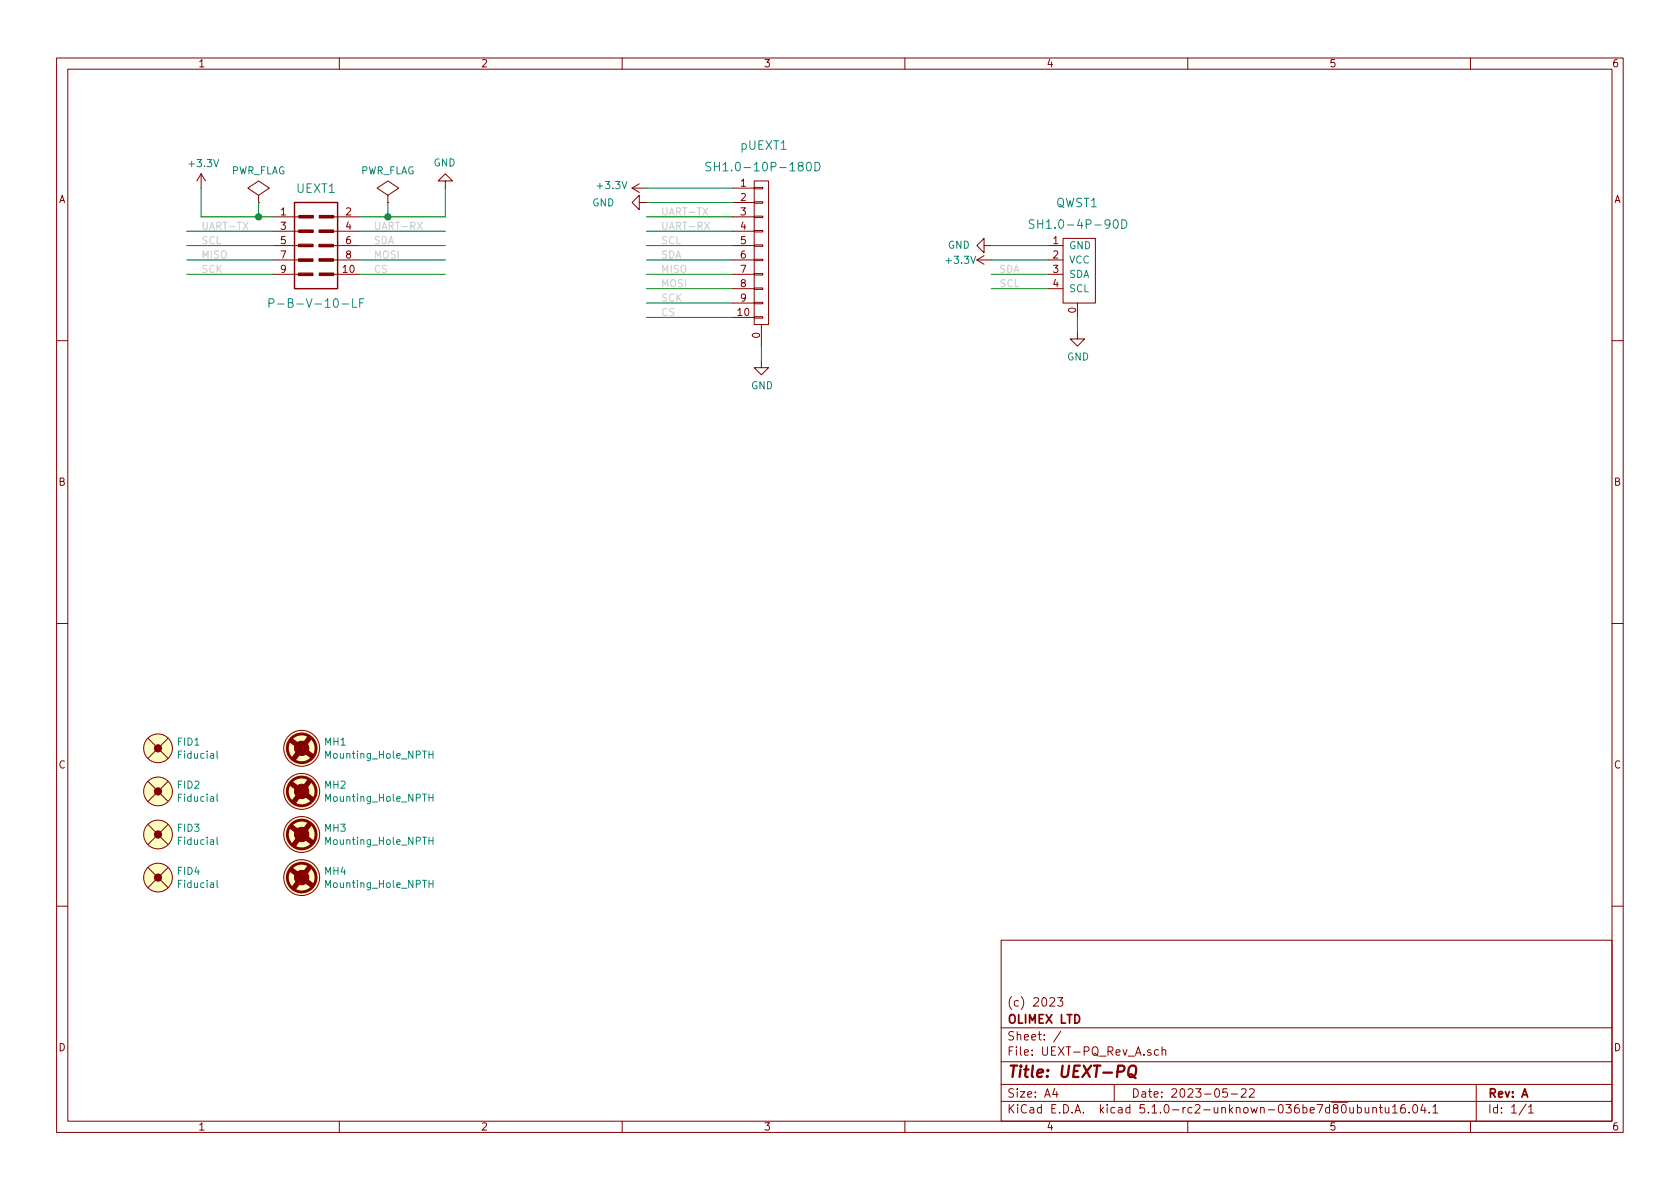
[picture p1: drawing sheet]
EESchema Schematic File Version 4
LIBS:UEXT-PQ_Rev_A-cache
EELAYER 29 0
EELAYER END
$Descr A4 11693 8268
encoding utf-8
Sheet 1 1
Title "UEXT-PQ"
Date "2023-05-22"
Rev "A"
Comp "OLIMEX LTD"
Comment1 "(c) 2023"
Comment2 ""
Comment3 ""
Comment4 ""
$EndDescr
$Comp
L UEXT-PQ_Rev_A:BH10S UEXT1
U 1 1
P 2200 1700
F 0 "UEXT1" H 2200 2100 60  0000 C CNN
F 1 "P-B-V-10-LF" H 2200 1300 60  0000 C CNN
F 2 "OLIMEX_Connectors-FP:GBH-254-SMT-10" H 2192 1653 60  0001 C CNN
F 3 "" H 2192 1653 60  0000 C CNN
	1    2200 1700
	1    0    0    -1  
$EndComp
Wire Wire Line
	1900 1500 1800 1500
Wire Wire Line
	1400 1500 1400 1300
Wire Wire Line
	2500 1500 2700 1500
Wire Wire Line
	3100 1500 3100 1300
$Comp
L UEXT-PQ_Rev_A:GND #PWR0102
U 1 1
P 3100 1300
F 0 "#PWR0102" H 3100 1050 50  0001 C CNN
F 1 "GND" H 3105 1127 50  0000 C CNN
F 2 "" H 3100 1300 60  0000 C CNN
F 3 "" H 3100 1300 60  0000 C CNN
	1    3100 1300
	-1   0    0    1   
$EndComp
Wire Wire Line
	2500 1600 3100 1600
Wire Wire Line
	2500 1700 3100 1700
Wire Wire Line
	1900 1800 1300 1800
Wire Wire Line
	2500 1800 3100 1800
Wire Wire Line
	2500 1900 3100 1900
Wire Wire Line
	1900 1900 1300 1900
Text Label 1400 1600 0    50   ~ 0
UART-TX
Text Label 2600 1600 0    50   ~ 0
UART-RX
Wire Wire Line
	1300 1600 1900 1600
Wire Wire Line
	1300 1700 1900 1700
Text Label 1400 1700 0    50   ~ 0
SCL
Text Label 2600 1700 0    50   ~ 0
SDA
Text Label 1400 1800 0    50   ~ 0
MISO
Text Label 2600 1800 0    50   ~ 0
MOSI
Text Label 1400 1900 0    50   ~ 0
SCK
Text Label 2600 1900 0    50   ~ 0
CS
Text Label 4600 1600 0    50   ~ 0
UART-RX
Text Label 4600 1800 0    50   ~ 0
SDA
Text Label 4600 2000 0    50   ~ 0
MOSI
Text Label 4600 2200 0    50   ~ 0
CS
Wire Wire Line
	4500 2200 5100 2200
Wire Wire Line
	4500 2000 5100 2000
Wire Wire Line
	4500 1800 5100 1800
Wire Wire Line
	4500 1600 5100 1600
Wire Wire Line
	5100 1900 4500 1900
Wire Wire Line
	5100 2100 4500 2100
Text Label 4600 1500 0    50   ~ 0
UART-TX
Wire Wire Line
	4500 1500 5100 1500
Wire Wire Line
	4500 1700 5100 1700
Text Label 4600 1700 0    50   ~ 0
SCL
Text Label 4600 1900 0    50   ~ 0
MISO
Text Label 4600 2100 0    50   ~ 0
SCK
$Comp
L UEXT-PQ_Rev_A:PWR_FLAG #FLG0101
U 1 1
P 1800 1400
F 0 "#FLG0101" H 1800 1495 50  0001 C CNN
F 1 "PWR_FLAG" H 1800 1623 50  0000 C CNN
F 2 "" H 1800 1400 60  0000 C CNN
F 3 "" H 1800 1400 60  0000 C CNN
	1    1800 1400
	1    0    0    -1  
$EndComp
$Comp
L UEXT-PQ_Rev_A:PWR_FLAG #FLG0102
U 1 1
P 2700 1400
F 0 "#FLG0102" H 2700 1495 50  0001 C CNN
F 1 "PWR_FLAG" H 2700 1623 50  0000 C CNN
F 2 "" H 2700 1400 60  0000 C CNN
F 3 "" H 2700 1400 60  0000 C CNN
	1    2700 1400
	1    0    0    -1  
$EndComp
$Comp
L UEXT-PQ_Rev_A:Fiducial FID4
U 1 1
P 1100 6100
F 0 "FID4" H 1228 6146 50  0000 L CNN
F 1 "Fiducial" H 1228 6055 50  0000 L CNN
F 2 "OLIMEX_Other-FP:Fiducial1x3" H 1110 5875 20  0001 C CNN
F 3 "" V 1050 6100 60  0000 C CNN
	1    1100 6100
	1    0    0    -1  
$EndComp
$Comp
L UEXT-PQ_Rev_A:Fiducial FID3
U 1 1
P 1100 5800
F 0 "FID3" H 1228 5846 50  0000 L CNN
F 1 "Fiducial" H 1228 5755 50  0000 L CNN
F 2 "OLIMEX_Other-FP:Fiducial1x3" H 1110 5575 20  0001 C CNN
F 3 "" V 1050 5800 60  0000 C CNN
	1    1100 5800
	1    0    0    -1  
$EndComp
$Comp
L UEXT-PQ_Rev_A:Fiducial FID2
U 1 1
P 1100 5500
F 0 "FID2" H 1228 5546 50  0000 L CNN
F 1 "Fiducial" H 1228 5455 50  0000 L CNN
F 2 "OLIMEX_Other-FP:Fiducial1x3" H 1110 5275 20  0001 C CNN
F 3 "" V 1050 5500 60  0000 C CNN
	1    1100 5500
	1    0    0    -1  
$EndComp
$Comp
L UEXT-PQ_Rev_A:Mounting_Hole_NPTH MH4
U 1 1
P 2100 6100
F 0 "MH4" H 2253 6146 50  0000 L CNN
F 1 "Mounting_Hole_NPTH" H 2253 6055 50  0000 L CNN
F 2 "OLIMEX_Other-FP:Mounting_hole_3.3mm" H 2050 6100 50  0001 C CNN
F 3 "" H 2050 6100 50  0001 C CNN
	1    2100 6100
	1    0    0    -1  
$EndComp
$Comp
L UEXT-PQ_Rev_A:Mounting_Hole_NPTH MH3
U 1 1
P 2100 5800
F 0 "MH3" H 2253 5846 50  0000 L CNN
F 1 "Mounting_Hole_NPTH" H 2253 5755 50  0000 L CNN
F 2 "OLIMEX_Other-FP:Mounting_hole_3.3mm" H 2050 5800 50  0001 C CNN
F 3 "" H 2050 5800 50  0001 C CNN
	1    2100 5800
	1    0    0    -1  
$EndComp
$Comp
L UEXT-PQ_Rev_A:Mounting_Hole_NPTH MH2
U 1 1
P 2100 5500
F 0 "MH2" H 2253 5546 50  0000 L CNN
F 1 "Mounting_Hole_NPTH" H 2253 5455 50  0000 L CNN
F 2 "OLIMEX_Other-FP:Mounting_hole_3.3mm" H 2050 5500 50  0001 C CNN
F 3 "" H 2050 5500 50  0001 C CNN
	1    2100 5500
	1    0    0    -1  
$EndComp
$Comp
L UEXT-PQ_Rev_A:Mounting_Hole_NPTH MH1
U 1 1
P 2100 5200
F 0 "MH1" H 2253 5246 50  0000 L CNN
F 1 "Mounting_Hole_NPTH" H 2253 5155 50  0000 L CNN
F 2 "OLIMEX_Other-FP:Mounting_hole_3.3mm" H 2050 5200 50  0001 C CNN
F 3 "" H 2050 5200 50  0001 C CNN
	1    2100 5200
	1    0    0    -1  
$EndComp
$Comp
L UEXT-PQ_Rev_A:+3.3V #PWR0101
U 1 1
P 4500 1300
F 0 "#PWR0101" H 4500 1150 50  0001 C CNN
F 1 "+3.3V" V 4515 1428 50  0000 L CNN
F 2 "" H 4500 1300 60  0000 C CNN
F 3 "" H 4500 1300 60  0000 C CNN
	1    4500 1300
	0    -1   -1   0   
$EndComp
$Comp
L UEXT-PQ_Rev_A:+3.3V #PWR0104
U 1 1
P 1400 1300
F 0 "#PWR0104" H 1400 1150 50  0001 C CNN
F 1 "+3.3V" H 1415 1473 50  0000 C CNN
F 2 "" H 1400 1300 60  0000 C CNN
F 3 "" H 1400 1300 60  0000 C CNN
	1    1400 1300
	1    0    0    -1  
$EndComp
$Comp
L UEXT-PQ_Rev_A:GND #PWR0105
U 1 1
P 5300 2500
F 0 "#PWR0105" H 5300 2250 50  0001 C CNN
F 1 "GND" H 5305 2327 50  0000 C CNN
F 2 "" H 5300 2500 60  0000 C CNN
F 3 "" H 5300 2500 60  0000 C CNN
	1    5300 2500
	1    0    0    -1  
$EndComp
Wire Wire Line
	5300 2400 5300 2500
Text Label 7100 2000 2    50   ~ 0
SCL
Text Label 7100 1900 2    50   ~ 0
SDA
$Comp
L UEXT-PQ_Rev_A:+3.3V #PWR0107
U 1 1
P 6900 1800
F 0 "#PWR0107" H 6900 1650 50  0001 C CNN
F 1 "+3.3V" V 6900 1900 50  0000 L CNN
F 2 "" H 6900 1800 60  0000 C CNN
F 3 "" H 6900 1800 60  0000 C CNN
	1    6900 1800
	0    -1   1    0   
$EndComp
$Comp
L UEXT-PQ_Rev_A:GND #PWR0109
U 1 1
P 6900 1700
F 0 "#PWR0109" H 6900 1450 50  0001 C CNN
F 1 "GND" V 6900 1475 50  0000 C CNN
F 2 "" H 6900 1700 60  0000 C CNN
F 3 "" H 6900 1700 60  0000 C CNN
	1    6900 1700
	0    1    -1   0   
$EndComp
Wire Wire Line
	7300 2000 6900 2000
Wire Wire Line
	7300 1900 6900 1900
Wire Wire Line
	7300 1800 6900 1800
Wire Wire Line
	7300 1700 6900 1700
$Comp
L UEXT-PQ_Rev_A:CONN_01X10 pUEXT1
U 1 1
P 5300 1800
F 0 "pUEXT1" H 5150 2600 60  0000 L CNN
F 1 "SH1.0-10P-180D" H 4900 2450 60  0000 L CNN
F 2 "OLIMEX_Connectors-FP:BM10B-SRSS-TB" H 5388 1676 50  0001 L CNN
F 3 "" H 5300 700 50  0000 C CNN
	1    5300 1800
	1    0    0    -1  
$EndComp
Wire Wire Line
	4500 1300 5100 1300
Wire Wire Line
	5100 1400 4500 1400
$Comp
L UEXT-PQ_Rev_A:GND #PWR0108
U 1 1
P 4500 1400
F 0 "#PWR0108" H 4500 1150 50  0001 C CNN
F 1 "GND" V 4500 1100 50  0000 C CNN
F 2 "" H 4500 1400 60  0000 C CNN
F 3 "" H 4500 1400 60  0000 C CNN
	1    4500 1400
	0    1    1    0   
$EndComp
Wire Wire Line
	2700 1500 2700 1400
Connection ~ 2700 1500
Wire Wire Line
	2700 1500 3100 1500
Wire Wire Line
	1800 1500 1800 1400
Connection ~ 1800 1500
Wire Wire Line
	1800 1500 1400 1500
$Comp
L UEXT-PQ_Rev_A:Fiducial FID1
U 1 1
P 1100 5200
F 0 "FID1" H 1228 5246 50  0000 L CNN
F 1 "Fiducial" H 1228 5155 50  0000 L CNN
F 2 "OLIMEX_Other-FP:Fiducial1x3" H 1110 4975 20  0001 C CNN
F 3 "" V 1050 5200 60  0000 C CNN
	1    1100 5200
	1    0    0    -1  
$EndComp
$Comp
L UEXT-PQ_Rev_A:QWST QWST1
U 1 1
P 7500 1800
F 0 "QWST1" H 7650 2200 60  0000 R CNN
F 1 "SH1.0-4P-90D" H 7850 2050 60  0000 R CNN
F 2 "OLIMEX_Connectors-FP:SM04B-SRSS-TB" H 7000 1850 50  0001 C CNN
F 3 "" H 7000 1850 50  0001 C CNN
	1    7500 1800
	-1   0    0    -1  
$EndComp
$Comp
L UEXT-PQ_Rev_A:GND #PWR0103
U 1 1
P 7500 2300
F 0 "#PWR0103" H 7500 2050 50  0001 C CNN
F 1 "GND" H 7505 2127 50  0000 C CNN
F 2 "" H 7500 2300 60  0000 C CNN
F 3 "" H 7500 2300 60  0000 C CNN
	1    7500 2300
	1    0    0    -1  
$EndComp
Wire Wire Line
	7500 2200 7500 2300
$EndSCHEMATC
